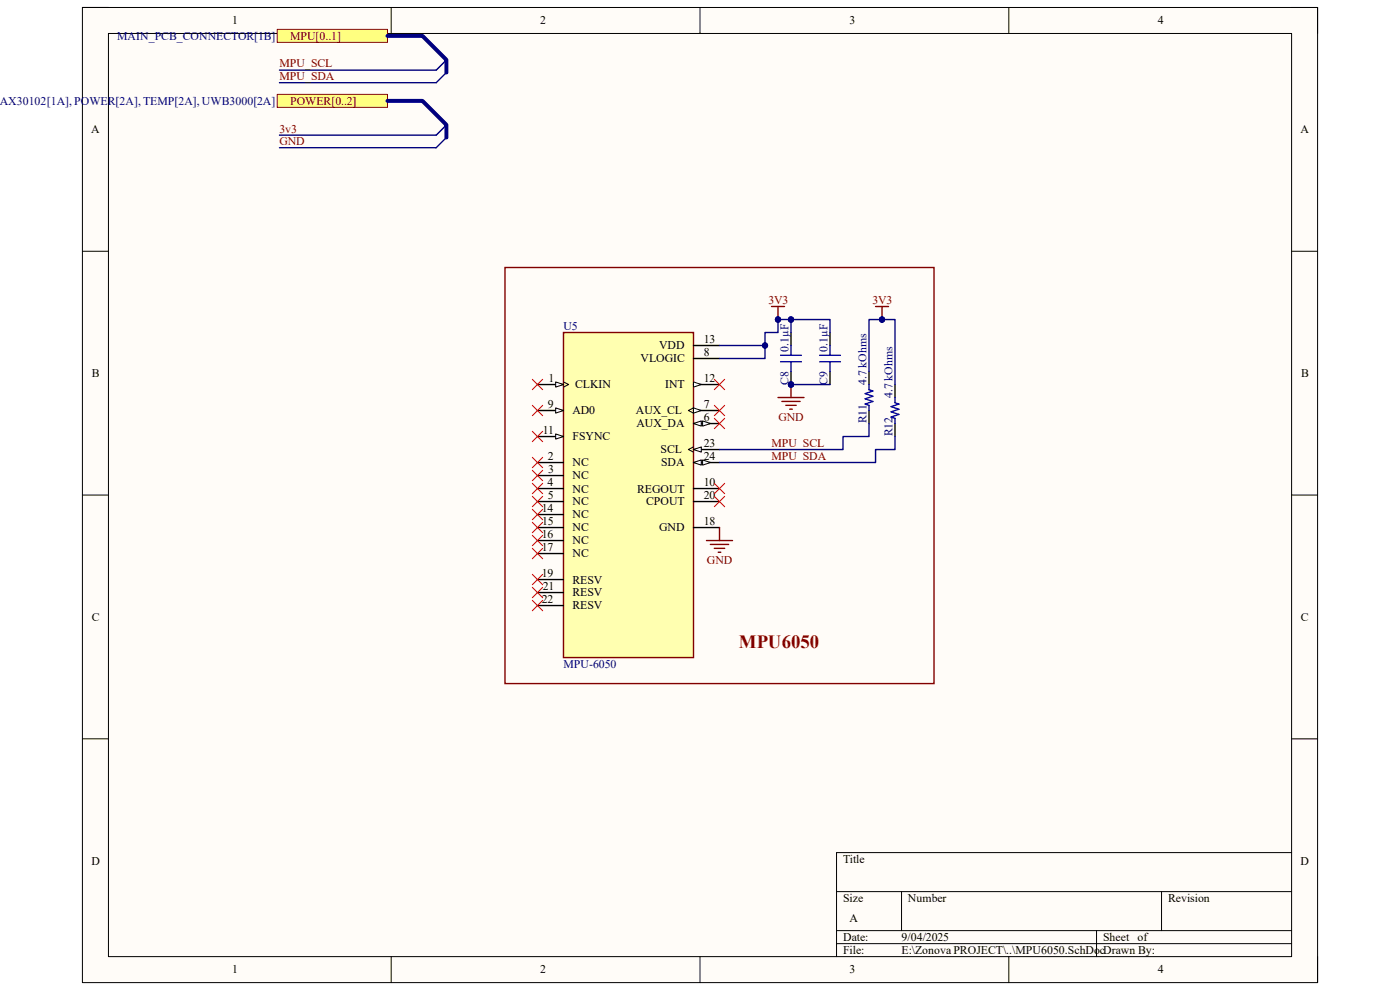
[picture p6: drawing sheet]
<svg xmlns="http://www.w3.org/2000/svg" width="297mm" height="210mm" viewBox="0 0 297 210" stroke-linecap="round" stroke-linejoin="round" font-family="sans-serif">
<path d="M17.5 1.6h262v206.8h-262z" fill-rule="evenodd" fill="#fffcf8"/>
<path d="M17.5 1.6h262v206.8h-262z" fill="none" stroke="#000" stroke-width=".21"/>
<path d="M23 7.1h251v195.8h-251z" fill-rule="evenodd" fill="#fffcf8"/>
<g fill="none" stroke="#000" stroke-width=".21">
<path d="M17.5 1.6h5.5M23 7.1h251v195.8h-251zM83 1.6v5.5M148.5 1.6v5.5M214 1.6v5.5M274 1.6h5.5v5.5M17.5 53.3h5.5M274 53.3h5.5M17.5 105h5.5M274 105h5.5M17.5 156.7h5.5M274 156.7h5.5"/>
<path d="M177.5 189.1h96.5M177.5 197.4h96.5M191.3 189.1v8.3M232.6 197.4v5.5M246.4 189.1v8.3M274 180.9h-96.5v22M83 202.9v5.5M148.5 202.9v5.5M177.5 200.2h96.5M214 202.9v5.5M279.5 202.9v5.5"/>
</g>
<path d="M119.5 70.5h27.6v69h-27.6z" fill-rule="evenodd" fill="#ffffb0"/>
<path d="M119.5 70.5h27.6v69h-27.6z" fill="none" stroke="#800000" stroke-width=".3"/>
<path d="M114 81.6h5.5" fill="none" stroke="#000" stroke-width=".3"/>
<path d="M117.9 81l1.6 .6-1.6 .5z" fill="#f8fcff"/>
<path d="M117.9 81l1.6 .6-1.6 .5zM119.5 81l1.1 .6-1.1 .5" fill="none" stroke="#000" stroke-width=".21"/>
<path d="M114 87.1h5.5" fill="none" stroke="#000" stroke-width=".3"/>
<path d="M117.9 86.5l1.6 .6-1.6 .5z" fill="#f8fcff"/>
<path d="M117.9 86.5l1.6 .6-1.6 .5z" fill="none" stroke="#000" stroke-width=".21"/>
<path d="M114 92.6h5.5" fill="none" stroke="#000" stroke-width=".3"/>
<path d="M117.9 92.1l1.6 .5-1.6 .6z" fill="#f8fcff"/>
<path d="M117.9 92.1l1.6 .5-1.6 .6z" fill="none" stroke="#000" stroke-width=".21"/>
<g fill="none" stroke="#000" stroke-width=".3">
<path d="M147.1 73.3h5.5M147.1 76.1h5.5M114 98.1h5.5M147.1 81.6h5.5M114 100.9h5.5M114 103.6h5.5M114 106.4h5.5M114 109.2h5.5M114 111.9h5.5M114 114.7h5.5M114 117.4h5.5M114 122.9h5.5"/>
<path d="M114 125.7h5.5M114 128.5h5.5"/>
</g>
<path d="M147.1 81l1.7 .6-1.7 .5z" fill="#f8fcff"/>
<path d="M147.1 81l1.7 .6-1.7 .5z" fill="none" stroke="#000" stroke-width=".21"/>
<path d="M147.1 87.1h5.5" fill="none" stroke="#000" stroke-width=".3"/>
<path d="M147.1 86.5l1.7 .6-1.7 .5z" fill="#f8fcff"/>
<path d="M147.1 86.5l1.7 .6-1.7 .5zM147.1 86.5l-1.1 .6 1.1 .5" fill="none" stroke="#000" stroke-width=".21"/>
<path d="M147.1 89.8h5.5" fill="none" stroke="#000" stroke-width=".3"/>
<path d="M147.1 89.8l1.7-.5v1.1z" fill="#f8fcff"/>
<path d="M147.1 89.8l1.7-.5v1.1z" fill="none" stroke="#000" stroke-width=".21"/>
<path d="M149.1 89.3l1.6 .5-1.6 .6z" fill="#f8fcff"/>
<path d="M149.1 89.3l1.6 .5-1.6 .6z" fill="none" stroke="#000" stroke-width=".21"/>
<path d="M147.1 95.4h5.5" fill="none" stroke="#000" stroke-width=".3"/>
<path d="M147.1 95.4l1.7-.6v1.1z" fill="#f8fcff"/>
<path d="M147.1 95.4l1.7-.6v1.1zM147.1 94.8l-1.1 .6 1.1 .5" fill="none" stroke="#000" stroke-width=".21"/>
<path d="M147.1 98.1h5.5" fill="none" stroke="#000" stroke-width=".3"/>
<path d="M147.1 98.1l1.7-.5v1.1z" fill="#f8fcff"/>
<path d="M147.1 98.1l1.7-.5v1.1z" fill="none" stroke="#000" stroke-width=".21"/>
<path d="M149.1 97.6l1.6 .5-1.6 .6z" fill="#f8fcff"/>
<path d="M149.1 97.6l1.6 .5-1.6 .6z" fill="none" stroke="#000" stroke-width=".21"/>
<path d="M147.1 103.6h5.5M147.1 106.4h5.5M147.1 111.9h5.5" fill="none" stroke="#000" stroke-width=".3"/>
<path d="M165.1 84.3h5.5M165.9 85.2h3.8M166.7 86h2.2M167.5 86.8h.6M167.8 81.6v2.7" fill="none" stroke="#800000" stroke-width=".3"/>
<circle cx="167.8" cy="81.6" r=".55" fill="#000080"/>
<circle cx="167.8" cy="81.6" r=".55" fill="none" stroke="#000080" stroke-width=".21"/>
<g fill="none" stroke="#f00" stroke-width=".21">
<path d="M112.9 80.5l2.2 2.2M112.9 86l2.2 2.2M112.9 91.5l2.2 2.2M112.9 97l2.2 2.2M112.9 99.8l2.2 2.2M115.1 80.5l-2.2 2.2M115.1 86l-2.2 2.2M115.1 91.5l-2.2 2.2M115.1 97l-2.2 2.2M115.1 99.8l-2.2 2.2M151.5 80.5l2.2 2.2M151.5 86l2.2 2.2"/>
<path d="M151.5 88.7l2.2 2.2M153.7 80.5l-2.2 2.2M153.7 86l-2.2 2.2M153.7 88.7l-2.2 2.2M112.9 102.5l2.2 2.2M112.9 105.3l2.2 2.2M112.9 108.1l2.2 2.2M112.9 110.8l2.2 2.2M112.9 113.6l2.2 2.2M112.9 116.3l2.2 2.2M115.1 102.5l-2.2 2.2M115.1 105.3l-2.2 2.2"/>
<path d="M115.1 108.1l-2.2 2.2M115.1 110.8l-2.2 2.2M115.1 113.6l-2.2 2.2M115.1 116.3l-2.2 2.2M151.5 102.5l2.2 2.2M151.5 105.3l2.2 2.2M153.7 102.5l-2.2 2.2M153.7 105.3l-2.2 2.2M112.9 121.8l2.2 2.2M112.9 124.6l2.2 2.2M112.9 127.4l2.2 2.2M115.1 124.6l-2.2 2.2"/>
<path d="M115.1 127.4l-2.2 2.2M115.1 121.8l-2.2 2.2"/>
</g>
<path d="M185.7 65h2.8M187.1 65v2.8M149.9 114.7h5.5M150.7 115.5h3.9M151.5 116.3h2.2M152.4 117.2h.5M152.6 111.9v2.8" fill="none" stroke="#800000" stroke-width=".3"/>
<path d="M184.4 78.8v2.8M184.4 87.1v2.8M189.9 81.6v2.7M189.9 89.9v2.7" fill="none" stroke="#000" stroke-width=".3"/>
<path d="M184.4 81.6v1.1l.8 .3-1.7 .5 1.7 .6-1.7 .5 1.7 .6-1.7 .5 .9 .3v1.1M189.9 84.3v1.1l.8 .3-1.6 .6 1.6 .5-1.6 .6 1.6 .5-1.6 .6 .8 .2v1.2" fill="none" stroke="#00f" stroke-width=".3"/>
<circle cx="187.1" cy="67.8" r=".55" fill="#000080"/>
<circle cx="187.1" cy="67.8" r=".55" fill="none" stroke="#000080" stroke-width=".21"/>
<path d="M163.7 65h2.7M165.1 65v2.8" fill="none" stroke="#800000" stroke-width=".3"/>
<circle cx="165.1" cy="67.8" r=".55" fill="#000080"/>
<circle cx="165.1" cy="67.8" r=".55" fill="none" stroke="#000080" stroke-width=".21"/>
<circle cx="167.8" cy="81.6" r=".55" fill="#000080"/>
<circle cx="167.8" cy="81.6" r=".55" fill="none" stroke="#000080" stroke-width=".21"/>
<path d="M167.8 78.8v2.8" fill="none" stroke="#000" stroke-width=".3"/>
<circle cx="167.8" cy="81.6" r=".55" fill="#000080"/>
<circle cx="167.8" cy="81.6" r=".55" fill="none" stroke="#000080" stroke-width=".21"/>
<path d="M167.8 70.5v2.8M176.1 70.5v2.8M176.1 78.8v2.8" fill="none" stroke="#000" stroke-width=".3"/>
<path d="M165.6 75.4h4.4M165.6 76.7h4.4M167.8 73.3v2.1M167.8 76.7v2.1M173.9 75.4h4.4M173.9 76.8h4.4M176.1 73.3v2.1M176.1 76.8v2" fill="none" stroke="#00f" stroke-width=".3"/>
<path d="M107.1 56.7h91.1v88.3h-91.1z" fill="none" stroke="#800000" stroke-width=".3"/>
<path d="M187.1 67.8h2.8v13.8M184.4 89.9v2.7h-5.6v2.8h-26.2M189.9 92.6v2.8h-4.2v2.7h-33.1" fill="none" stroke="#000080" stroke-width=".3"/>
<circle cx="187.1" cy="67.8" r=".55" fill="#000080"/>
<circle cx="187.1" cy="67.8" r=".55" fill="none" stroke="#000080" stroke-width=".21"/>
<path d="M187.1 67.8h-2.7v11" fill="none" stroke="#000080" stroke-width=".3"/>
<circle cx="187.1" cy="67.8" r=".55" fill="#000080"/>
<circle cx="187.1" cy="67.8" r=".55" fill="none" stroke="#000080" stroke-width=".21"/>
<path d="M167.8 81.6h8.3" fill="none" stroke="#000080" stroke-width=".3"/>
<circle cx="167.8" cy="81.6" r=".55" fill="#000080"/>
<circle cx="167.8" cy="81.6" r=".55" fill="none" stroke="#000080" stroke-width=".21"/>
<path d="M167.8 67.8v2.7" fill="none" stroke="#000080" stroke-width=".3"/>
<circle cx="167.8" cy="67.8" r=".55" fill="#000080"/>
<circle cx="167.8" cy="67.8" r=".55" fill="none" stroke="#000080" stroke-width=".21"/>
<path d="M165.1 67.8h2.7" fill="none" stroke="#000080" stroke-width=".3"/>
<circle cx="167.8" cy="67.8" r=".55" fill="#000080"/>
<circle cx="167.8" cy="67.8" r=".55" fill="none" stroke="#000080" stroke-width=".21"/>
<circle cx="165.1" cy="67.8" r=".55" fill="#000080"/>
<circle cx="165.1" cy="67.8" r=".55" fill="none" stroke="#000080" stroke-width=".21"/>
<path d="M167.8 67.8h8.3v2.7" fill="none" stroke="#000080" stroke-width=".3"/>
<circle cx="167.8" cy="67.8" r=".55" fill="#000080"/>
<circle cx="167.8" cy="67.8" r=".55" fill="none" stroke="#000080" stroke-width=".21"/>
<path d="M152.6 73.3h9.7" fill="none" stroke="#000080" stroke-width=".3"/>
<circle cx="162.3" cy="73.3" r=".55" fill="#000080"/>
<circle cx="162.3" cy="73.3" r=".55" fill="none" stroke="#000080" stroke-width=".21"/>
<path d="M165.1 67.8v2.7h-2.8v5.6h-9.7" fill="none" stroke="#000080" stroke-width=".3"/>
<circle cx="162.3" cy="73.3" r=".55" fill="#000080"/>
<circle cx="162.3" cy="73.3" r=".55" fill="none" stroke="#000080" stroke-width=".21"/>
<circle cx="165.1" cy="67.8" r=".55" fill="#000080"/>
<circle cx="165.1" cy="67.8" r=".55" fill="none" stroke="#000080" stroke-width=".21"/>
<path d="M58.8 6.2h23.4v2.8h-23.4z" fill-rule="evenodd" fill="#ffff80"/>
<path d="M58.8 6.2h23.4v2.8h-23.4z" fill="none" stroke="#800000" stroke-width=".21"/>
<path d="M94.7 12.7l-2.2 2.2h-33.2M94.7 15.4l-2.2 2.1h-33.2" fill="none" stroke="#000080" stroke-width=".3"/>
<path d="M82.2 7.6h7.4l5.1 5.1v2.7" fill="none" stroke="#000080" stroke-width=".85"/>
<path d="M58.8 20h23.4v2.8h-23.4z" fill-rule="evenodd" fill="#ffff80"/>
<path d="M58.8 20h23.4v2.8h-23.4z" fill="none" stroke="#800000" stroke-width=".21"/>
<path d="M94.7 26.5l-2.2 2.2h-33.2M94.7 29.2l-2.2 2.1h-33.2" fill="none" stroke="#000080" stroke-width=".3"/>
<path d="M82.2 21.4h7.4l5.1 5.1v2.7" fill="none" stroke="#000080" stroke-width=".85"/>
<text font-size="4" fill="#980000" x="156.8" y="137.5">MPU6050</text>
<g font-size="2.5">
<text x="49.3" y="5.2">1</text>
<text x="114.6" y="5.2">2</text>
<text x="180.2" y="5.2">3</text>
<text x="245.6" y="5.2">4</text>
<text x="19.3" y="28.3">A</text>
<text x="275.9" y="28.3">A</text>
<text x="135.9" y="76.9">VLOGIC</text>
<text x="139.9" y="74.1">VDD</text>
<text x="149.3" y="72.7">13</text>
<text x="149.3" y="75.5">8</text>
<text x="19.5" y="80">B</text>
<text x="116.4" y="81">1</text>
<text x="122" y="82.4">CLKIN</text>
<text x="141.1" y="82.4">INT</text>
<text x="149.3" y="81">12</text>
<text x="276" y="80">B</text>
<text x="116.2" y="86.5">9</text>
<text x="121.5" y="87.9">AD0</text>
<text x="134.9" y="87.9">AUX_CL</text>
<text x="149.3" y="86.5">7</text>
<text x="149.3" y="89.3">6</text>
<text x="115.1" y="92">11</text>
<text x="121.5" y="93.4">FSYNC</text>
<text x="135" y="90.7">AUX_DA</text>
<text x="149.3" y="94.8">23</text>
<text x="116.2" y="97.6">2</text>
<text x="116.3" y="100.3">3</text>
<text x="121.5" y="98.9">NC</text>
<text x="121.5" y="101.7">NC</text>
<text x="140.1" y="96.2">SCL</text>
<text x="140.3" y="98.9">SDA</text>
<text x="149.3" y="97.6">24</text>
<text x="116.2" y="103.1">4</text>
<text x="116.2" y="105.8">5</text>
<text x="121.5" y="104.5">NC</text>
<text x="121.5" y="107.2">NC</text>
<text x="135.2" y="104.5">REGOUT</text>
<text x="137.1" y="107.2">CPOUT</text>
<text x="149.3" y="103.1">10</text>
<text x="149.3" y="105.8">20</text>
<text x="114.9" y="108.6">14</text>
<text x="115" y="111.3">15</text>
<text x="121.5" y="110">NC</text>
<text x="121.5" y="112.7">NC</text>
<text x="139.9" y="112.7">GND</text>
<text x="149.3" y="111.3">18</text>
<text x="114.9" y="114.1">16</text>
<text x="114.9" y="116.9">17</text>
<text x="121.5" y="115.5">NC</text>
<text x="121.5" y="118.2">NC</text>
<text x="114.9" y="122.4">19</text>
<text x="115.1" y="125.1">21</text>
<text x="121.5" y="123.8">RESV</text>
<text x="19.5" y="131.7">C</text>
<text x="114.9" y="127.9">22</text>
<text x="121.5" y="126.5">RESV</text>
<text x="121.5" y="129.3">RESV</text>
<text x="276" y="131.7">C</text>
<text x="19.4" y="183.4">D</text>
<text x="178.9" y="183">Title</text>
<text x="275.9" y="183.4">D</text>
<text x="178.9" y="191.3">Size</text>
<text x="192.6" y="191.3">Number</text>
<text x="247.8" y="191.3">Revision</text>
<text x="180.2" y="195.5">A</text>
<text x="178.9" y="199.6">Date:</text>
<text x="178.9" y="202.4">File:</text>
<text x="191.3" y="199.6">9/04/2025</text>
<text x="191.3" y="202.4">E:\Zonova PROJECT\..\MPU6050.SchDocDrawn By:</text>
<text x="234" y="199.6">Sheet</text>
<text x="241.4" y="199.6">of</text>
<text x="49.3" y="206.5">1</text>
<text x="114.6" y="206.5">2</text>
<text x="180.2" y="206.5">3</text>
<text x="245.6" y="206.5">4</text>
</g>
<g font-size="2.5" fill="#000080">
<text x="24.8" y="8.4">MAIN_PCB_CONNECTOR[1B]</text>
<text x="-.1" y="22.2">AX30102[1A], POWER[2A], TEMP[2A], UWB3000[2A]</text>
<text x="119.5" y="70">U5</text>
<text x="167.3" y="74.7" transform="rotate(-90 167.3 74.7)">0.1µF</text>
<text x="175.6" y="74.7" transform="rotate(-90 175.6 74.7)">0.1µF</text>
<text x="167.3" y="81.6" transform="rotate(-90 167.3 81.6)">C8</text>
<text x="175.6" y="81.6" transform="rotate(-90 175.6 81.6)">C9</text>
<text x="183.8" y="81.6" transform="rotate(-90 183.8 81.6)">4.7 kOhms</text>
<text x="183.8" y="89.8" transform="rotate(-90 183.8 89.8)">R11</text>
<text x="189.4" y="84.3" transform="rotate(-90 189.4 84.3)">4.7 kOhms</text>
<text x="189.4" y="92.6" transform="rotate(-90 189.4 92.6)">R12</text>
<text x="119.5" y="141.7">MPU-6050</text>
</g>
<g font-size="2.5" fill="#800000">
<text x="61.6" y="8.4">MPU[0..1]</text>
<text x="59.3" y="14.3">MPU_SCL</text>
<text x="59.3" y="17">MPU_SDA</text>
<text x="61.6" y="22.2">POWER[0..2]</text>
<text x="59.3" y="28.2">3v3</text>
<text x="59.3" y="30.8">GND</text>
<text x="163" y="64.5">3V3</text>
<text x="185.1" y="64.5">3V3</text>
<text x="165.1" y="89.3">GND</text>
<text x="163.7" y="94.8">MPU_SCL</text>
<text x="163.7" y="97.6">MPU_SDA</text>
<text x="150" y="119.6">GND</text>
</g>
</svg>
